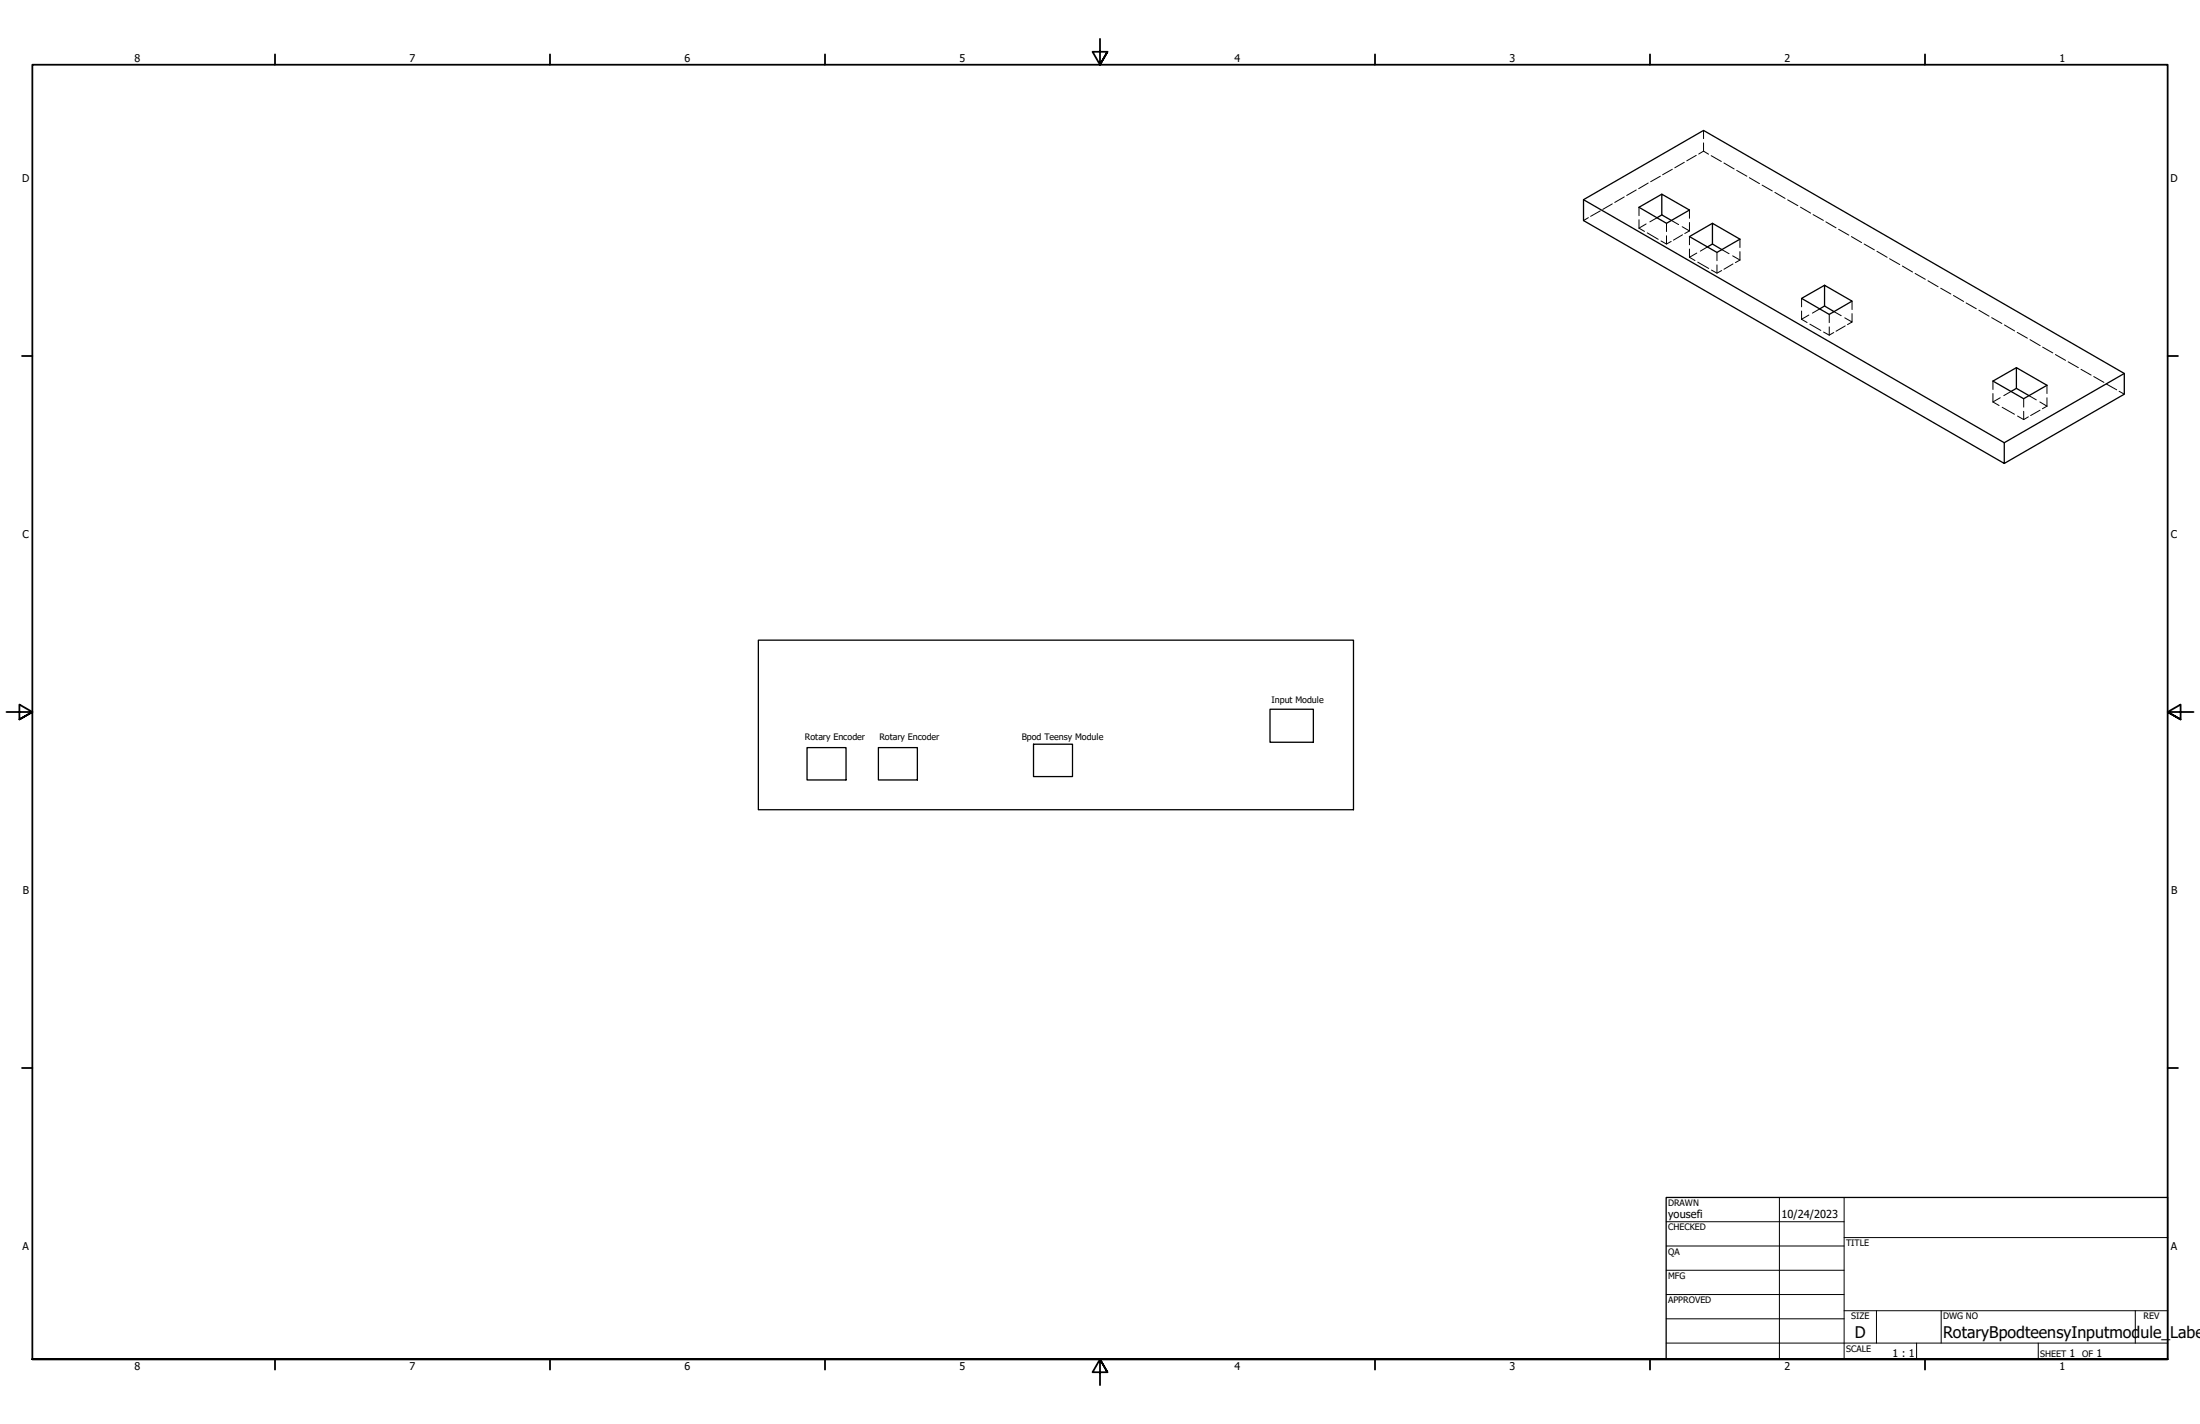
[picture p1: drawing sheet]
<svg xmlns="http://www.w3.org/2000/svg" width="864mm" height="559mm" viewBox="0 0 864 559" stroke-linecap="round" stroke-linejoin="round" font-family="sans-serif">
<!-- layer: Hidden (ANSI) -->
<g fill="none" stroke="#000" stroke-width=".39">
<path d="M668.7 59.3l-1.9 1.2M668.7 51.2v3.2M668.7 56.1v3.2M668.7 59.3l2 1.2M637.6 77.3l-3.7 2.1M642.3 74.5l-3.7 2.2M647 71.8l-3.7 2.2M651.8 69.2l-3.8 2.1M656.5 66.4l-3.8 2.2M661.2 63.7l-3.8 2.1M665.9 61l-3.8 2.1M671.7 61.1l4 2.3"/>
<path d="M676.7 63.9l4 2.4M681.7 66.9l4 2.3M686.7 69.7l4 2.4M691.7 72.6l4 2.3M696.7 75.5l4 2.4M701.7 78.4l4 2.3M623.5 85.4l-1.9 1.2M628.2 82.7l-3.8 2.2M632.9 80l-3.7 2.2M643.4 81.3v3.3M643.4 86.2v3.3M643.4 89.5l2.1 1.3"/>
<path d="M646.2 87.9l-2.8 1.6M646.6 91.4l4.3 2.5M650.4 85.5l-2.8 1.6M652 94.6l2.2 1.2 1.8-1.1M654.2 87.6v3.3M654.2 92.5v3.3M656.1 86.5l2.8 1.6M660.3 89l2.9 1.6M660.5 92.1l-3.6 2.1M663.2 82.4v3.3M663.2 87.3v3.3M663.2 92.8v3.3"/>
<path d="M663.2 97.7v3.3M663.2 90.6l-1.8 1M666.1 99.3l-2.9 1.7M670.2 96.9l-2.8 1.7M674 99.1v3.2M676 98l2.8 1.6M683 93.9v3.3M683 98.7v3.3M706.8 81.3l4 2.3M711.7 84.2l4.1 2.3M716.7 87.1l4 2.3M721.7 90l4 2.3"/>
<path d="M726.8 92.8l4 2.4M731.8 95.8l4 2.2M736.8 98.6l4 2.4M663.2 101l2.2 1.2M666.4 102.9l4.4 2.4M671.8 106l2.2 1.2 1.8-1M674 103.9v3.3M680.1 100.4l2.9 1.6M680.3 103.6l-3.6 2.1M683 102l-1.8 1.1M707.2 117.1v3.3M727 118.2v3.3"/>
<path d="M741.7 101.5l4 2.3M746.8 104.4l4 2.3M751.8 107.3l4 2.3M756.8 110.2l4 2.3M761.8 113.1l4 2.3M766.8 116l4 2.3M771.8 118.9l4 2.3M707.2 125.3l2.2 1.3M707.2 122v3.3M710.1 123.6l-2.9 1.7M710.4 127.2l4.4 2.5M714.3 121.2l-2.8 1.7"/>
<path d="M715.8 130.3l2.3 1.2M718.1 123.4v3.2M718.1 128.3v3.2M719.8 130.5l-1.7 1M720 122.3l2.8 1.6M724.2 124.7l2.8 1.7-1.8 1M724.3 127.9l-3.6 2.1M727 123.1v3.3M776.8 121.7l4 2.4M781.8 124.7l4 2.2M786.8 127.5l4 2.4M791.8 130.4l4 2.3"/>
<path d="M796.9 133.3l4 2.3M801.8 136.2l4 2.3M806.8 139.1l4 2.3M782.3 149.5v3.3M782.3 154.4v3.3M782.3 157.7l2.4 1.4M785.2 156.1l-2.9 1.6M785.9 159.8l4.9 2.8M789.4 153.6l-2.8 1.7M794.4 156.5v3.3M796.5 155.3l2.8 1.6M800.7 157.7l2.8 1.7"/>
<path d="M803.5 151.2v3.2M803.5 156.1v3.3M803.5 159.4l-1.7 1M811.8 142l4 2.3M816.9 144.9l4 2.3M821.9 147.8l4 2.3M826.8 150.7l4.1 2.3M831.8 153.5l2.1 1.2M792 163.3l2.4 1.4 1.8-1.1M794.4 161.4v3.3M800.8 161l-3.7 2.1"/>
</g>
<!-- layer: Visible (ANSI) -->
<g fill="none" stroke="#000" stroke-width=".51">
<path d="M621.6 78.4l165.2 95.3M652.3 76.2l-8.9 5.1 10.8 6.3 9-5.2-10.9-6.2v8.1l3.8 2.2M652.3 84.3l-1.9 1.2M672.2 87.6l-9 5.2 10.8 6.3 9-5.2-10.8-6.3v8.2l3.8 2.2M672.2 95.8l-2 1.1M716.2 112l-9 5.1 10.9 6.3 8.9-5.2-10.8-6.2v8.1l3.8 2.2M716.2 120.1l-1.9 1.1M791.5 144.3l-9.2 5.2 12.1 7 9.1-5.3-12-6.9v8.1l5 2.9M791.5 152.4l-2.1 1.2M833.9 146.6l-47.1 27.1v8.2l-165.2-95.3v-8.2l47.1-27.2 165.2 95.4v8.1l-47.1 27.2M297.7 251.2h233.6v66.6h-233.6zM498.5 278.3h17.1v13h-17.1z"/>
<path d="M316.8 293.4h15.3v12.7h-15.3zM344.8 293.4h15.3v12.7h-15.3zM405.7 292h15.3v12.7h-15.3z"/>
</g>
<!-- layer: Border (ANSI) -->
<g fill="none" stroke="#000" stroke-width=".7">
<path d="M431.8 15.2v10.2l-2.9-5.1h5.8l-2.9 5.1 2.9-5.1M107.9 21.3v4.1M215.9 21.3v4.1M323.8 21.3v4.1M539.8 21.3v4.1M647.7 21.3v4.1M755.6 21.3v4.1M8.6 139.7h4.1M850.9 139.7h4.1M2.5 279.4h10.2l-5.1-2.9v5.8l5.1-2.9-5.1 2.9M861.1 279.4h-10.2l5.1-2.9v5.8l-5.1-2.9 5.1 2.9M8.6 419.1h4.1"/>
<path d="M850.9 419.1h4.1M12.7 533.4v-508h838.2v508h-838.2h838.2M107.9 533.4v4.1M215.9 533.4v4.1M323.8 533.4v4.1M434.7 538.5l-2.9-5.1 2.9 5.1h-5.8l2.9-5.1v10.2M539.8 533.4v4.1M647.7 533.4v4.1M755.6 533.4v4.1"/>
</g>
<!-- layer: Title (ANSI) -->
<g fill="none" stroke="#000" stroke-width=".39">
<path d="M654 479.4h69.9M698.5 469.9v63.5M723.9 469.9v63.5M654 488.9h69.9M654 498.5h69.9M723.9 485.6h127M654 508h69.9M654 517.5h69.9M723.9 514.3h127M736.6 514.3v12.7M762 514.3v12.7M838.2 514.3v12.7"/>
<path d="M654 527h196.9M752.3 527v6.4M800.1 527v6.4"/>
</g>
<path d="M654 469.9h196.9v63.5h-196.9z" fill="none" stroke="#000" stroke-width=".51"/>
<g font-size="6.3">
<text x="728.1" y="524.9">D</text>
<text x="762.8" y="525">RotaryBpodteensyInputmodule_</text>
<text x="851.9" y="525">Labe</text>
</g>
<g font-size="4.3">
<text x="654.8" y="477.8">yousefi</text>
<text x="699.3" y="478">10/24/2023</text>
</g>
<g font-size="4.2">
<text x="52.8" y="24.4">8</text>
<text x="160.8" y="24.4">7</text>
<text x="268.7" y="24.4">6</text>
<text x="376.7" y="24.4">5</text>
<text x="484.6" y="24.4">4</text>
<text x="592.6" y="24.4">3</text>
<text x="700.5" y="24.4">2</text>
<text x="808.5" y="24.4">1</text>
<text x="8.8" y="71.4">D</text>
<text x="852" y="71.4">D</text>
<text x="8.9" y="211.1">C</text>
<text x="852.2" y="211.1">C</text>
<text x="9" y="350.8">B</text>
<text x="852.2" y="350.8">B</text>
<text x="8.9" y="490.5">A</text>
<text x="852.2" y="490.5">A</text>
<text x="742.9" y="532.6">1 : 1</text>
<text x="812.4" y="532.6">1</text>
<text x="823" y="532.6">1</text>
<text x="52.8" y="537.5">8</text>
<text x="160.8" y="537.5">7</text>
<text x="268.7" y="537.5">6</text>
<text x="376.7" y="537.5">5</text>
<text x="484.6" y="537.5">4</text>
<text x="592.6" y="537.5">3</text>
<text x="700.5" y="537.5">2</text>
<text x="808.5" y="537.5">1</text>
</g>
<g font-size="3.5">
<text x="499.1" y="275.7">Input Module</text>
<text x="316" y="290.3">Rotary Encoder</text>
<text x="345.2" y="290.3">Rotary Encoder</text>
<text x="401.1" y="290.3">Bpod Teensy Module</text>
<text x="654.8" y="473.2">DRAWN</text>
<text x="654.8" y="482.8">CHECKED</text>
<text x="724.7" y="488.9">TITLE</text>
<text x="654.8" y="492.3">QA</text>
<text x="654.8" y="501.8">MFG</text>
<text x="654.8" y="511.4">APPROVED</text>
<text x="726.7" y="517.7">SIZE</text>
<text x="762.8" y="517.7">DWG NO</text>
<text x="841.4" y="517.7">REV</text>
<text x="724.7" y="530.4">SCALE</text>
<text x="800.9" y="532.6">SHEET</text>
<text x="817.4" y="532.6">OF</text>
</g>
</svg>
